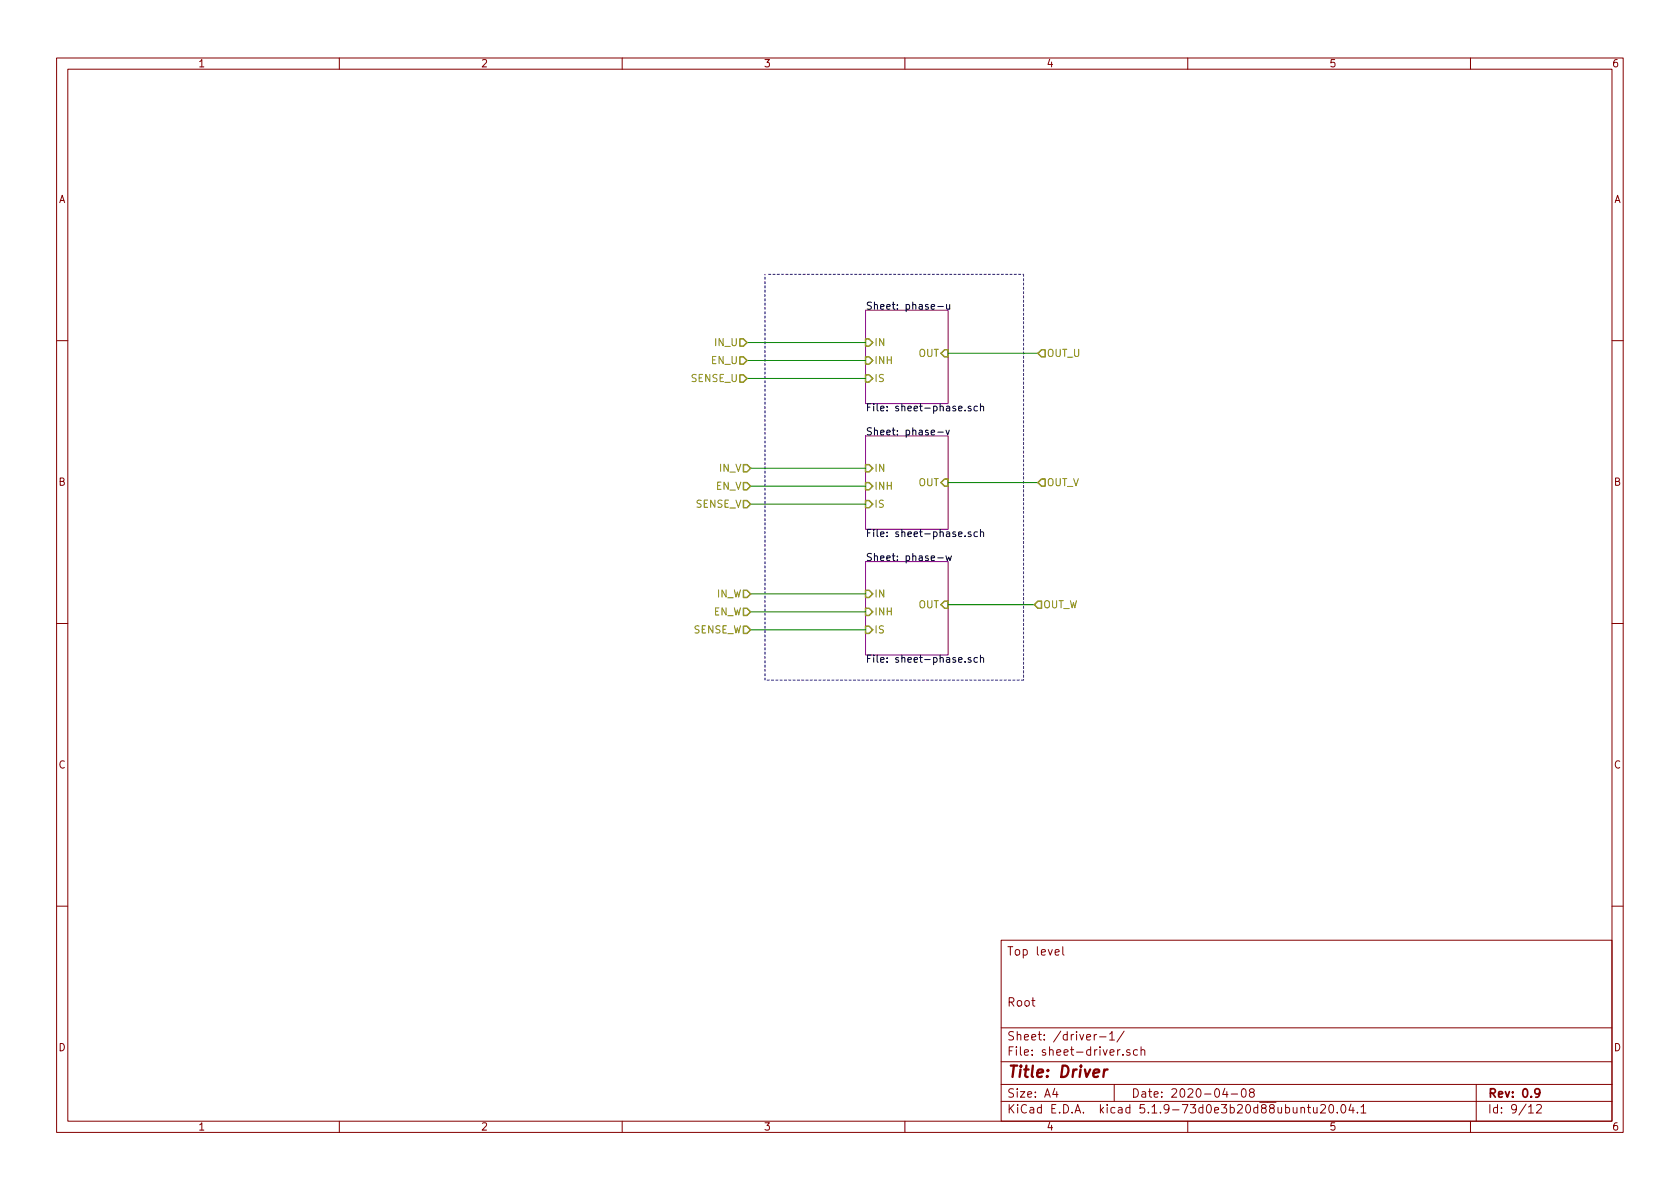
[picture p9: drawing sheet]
<svg xmlns="http://www.w3.org/2000/svg" width="297mm" height="210mm" viewBox="0 0 297 210" stroke-linecap="round" stroke-linejoin="round" font-family="sans-serif">
<g fill="none" stroke="#840000" stroke-width=".18">
<path d="M10 10.3h277v189.9h-277zM12 12.2h273v186.1h-273zM60 10.3v1.9M110 10.3v1.9M160 10.3v1.9M210 10.3v1.9M260 10.3v1.9M10 60.2h2M285 60.2h2M10 110.3h2M285 110.3h2M10 160.2h2"/>
<path d="M177 166.3h108v32h-108zM186.6 168.4l.7-.1-.1-.3-.4-.1-.2 .2v.7h.6M187.9 167.4v1.3l.2 .2M285 160.2h2M60 198.3v1.9M110 198.3v1.9M160 198.3v1.9M177 194.8h108M177 191.8h108M177 187.8h108M177 181.8h108M186.5 192.5l-.4 1h1"/>
<path d="M186.8 193v1M193.9 182.9l-.4 .3M194.4 183.4h1.2M196.2 182.8l.4-.4v1.5M196.2 183.9h.9M197 191.8v3M198 185.6l-.4 .3M198.6 186.5v.1M198.8 182.3l-1.3 2M199.8 185.7a.37 .37 0 0 0-.6 .1l.1 .2 .5 .2v.1l-.2 .3-.4-.1M201.1 185.7l-.4-.1-.3 .3 .1 .6 .2 .1 .4-.1M201.8 185.7a.37 .37 0 0 1 .6 .1v.8"/>
<path d="M201.8 185.1v1.5M210 198.3v1.9M216.6 192.5l-.4 1h.9M216.9 193v1M217.7 193.5h1.1M219.6 192.7l.4-.2a.94 .94 0 0 1 0 1.5 .82 .82 0 0 1-.4-1.3zM221.2 193.2l-.3-.3 .1-.2 .2-.2 .4 .1 .2 .2-.1 .2-.6 .2a.48 .48 0 0 0-.1 .7l.2 .1 .5-.1a.48 .48 0 0 0-.1-.7h-.1M230 196l.2-.2 .4 .1 .1 .9M230 195.8v1M231.2 195.8h.5M231.4 195.3v1.3l.3 .2M232.2 195.8l.1 .9 .4 .1 .2-.1"/>
<path d="M232.9 195.8v1M233.5 195.5l.2-.2h.4l.3 .5-.9 1h.9M235.2 195.4l.2-.1a.94 .94 0 0 1 0 1.5 .82 .82 0 0 1-.2-1.4zM236.4 196.7v.1M237.3 195.4l.1-.1a.8 .8 0 0 1 .6 .8 .8 .8 0 0 1-.6 .7 1 1 0 0 1-.1-1.4zM238.9 195.2l-.4 1.1h.9M239.2 195.8v1M240 196.7v.1M240.6 195.8l.5-.5v1.5M240.6 196.8h.9M260 198.3v1.9M261 191.8v6.5"/>
<path d="M270.3 195.8l.4-.5v1.5M270.3 196.8h.8M271.7 195.5l.2-.2h.4l.2 .5-.9 1h.9"/>
</g>
<path d="M272.2 193.2l-.2 .3-.5-.1-.1-.2v-.4l.1-.2 .5-.1 .2 .2a1.19 1.19 0 0 1-.2 1.2l-.5 .1" fill="none" stroke="#840000" stroke-width=".3"/>
<path d="M195.2 189.1l-.1 1.3M195.8 189.1a.55 .55 0 0 0-.6 .4" fill="none" stroke="#840000" stroke-width=".41"/>
<path d="M153 54.9h14.6v16.5h-14.6zM153 77.1h14.6v16.5h-14.6zM153 99.3h14.6v16.5h-14.6z" fill="none" stroke="#840084" stroke-width=".18"/>
<g fill="none" stroke="#000" stroke-width=".18">
<path d="M165.8 54.2h1M167.4 53.8v.8l.3 .1 .2-.1M167.9 53.8v.9M165.8 76.4h1M167.3 76.1l.3 .8 .2-.8M170.6 72.5v.2M171.7 71.9l-.3-.1-.2 .2v.2l.5 .1v.3h-.5M172.8 71.9l-.4-.1-.2 .3 .1 .5h.5M173.4 72l.1-.2 .3 .1 .1 .8M173.4 71.4v1.3M165.8 98.6h1M167.3 98.3l.2 .8 .2-.6 .3 .6 .2-.8"/>
<path d="M170.6 94.8v.1M171.7 94.1h-.3l-.2 .1v.2l.5 .1v.3h-.5M172.8 94.1h-.4l-.2 .2 .1 .5h.5M173.4 94.2l.1-.1h.3l.1 .8M173.4 93.6v1.3M170.6 117v.1M171.7 116.3h-.3l-.2 .2v.1l.5 .2v.3h-.5M172.8 116.3h-.4l-.2 .2 .1 .6h.5M173.4 116.4l.1-.1h.3l.1 .8M173.4 115.8v1.3"/>
</g>
<g fill="none" stroke="#848400" stroke-width=".25">
<path d="M130.8 59.9h.6l.7 .7-.7 .6h-.6zM153 59.9h.7l.6 .7-.6 .6h-.7zM130.8 66.3h.6l.7 .6-.7 .7h-.6zM130.8 63.1h.6l.7 .6-.7 .7h-.6zM153 63.1h.7l.6 .6-.6 .7h-.7zM153 66.3h.7l.6 .6-.6 .7h-.7zM166.4 62.5l.6-.7h.6v1.3h-.6zM183.5 62.5l.6-.7h.7v1.3h-.7zM131.4 88.5h.7l.6 .6-.6 .7h-.7zM131.4 85.3h.7l.6 .7-.6 .6h-.7zM131.4 82.2h.7l.6 .6-.6 .6h-.7zM153 82.2h.7l.6 .6-.6 .6h-.7z"/>
<path d="M153 85.3h.7l.6 .7-.6 .6h-.7zM153 88.5h.7l.6 .6-.6 .7h-.7zM166.4 85.3l.6-.6h.6v1.3h-.6zM184.1 84.7h.7v1.3h-.7l-.6-.7zM131.4 110.7h.7l.6 .7-.6 .6h-.7zM131.4 107.6h.7l.6 .6-.6 .6h-.7zM131.4 104.4h.7l.6 .6-.6 .7h-.7zM153 104.4h.7l.6 .6-.6 .7h-.7zM153 107.6h.7l.6 .6-.6 .6h-.7zM153 110.7h.7l.6 .7-.6 .6h-.7zM167 106.3h.6v1.3h-.6l-.6-.7zM183.5 106.3h.6v1.3h-.6l-.6-.7z"/>
</g>
<path d="M135.9 48.5h45.1M181 48.5v71.8M135.3 120.3v-71.8M181 120.3h-45.7" fill="none" stroke="#0000c2" stroke-width=".18" stroke-dasharray=".4 .4"/>
<path d="M132.1 63.7h20.9M132.1 66.9h20.9M132.1 60.6h20.9M167.6 62.5h15.9M132.7 82.8h20.3M132.7 86h20.3M132.7 89.1h20.3M167.6 85.3h15.9M132.7 105h20.3M132.7 108.2h20.3M132.7 111.4h20.3M167.6 106.9h15.3" fill="none" stroke="#008400" stroke-width=".18"/>
<text font-size="2.8" fill="#840000" x="178" y="190.5">Title: Driver</text>
<g font-size="2.1" fill="#840000">
<text x="178" y="169">Top level</text>
<text x="178" y="178">Root</text>
<text x="178" y="184">Sheet: /driver-1/</text>
<text x="178" y="186.7">File: sheet-driver.sch</text>
<text x="178" y="196.9">KiCad E.D.A. kicad 5.1.9-73d0e3b20d88ubuntu20.04.1</text>
<text x="178" y="194.1">Size: A4</text>
<text x="200" y="194.1">Date: 2020-04-08</text>
<text x="263" y="194.1">Rev: 0.9</text>
<text x="263" y="196.9">Id: 9/12</text>
</g>
<g font-size="1.8" fill="#840000">
<text x="35" y="11.9">1</text>
<text x="85" y="11.9">2</text>
<text x="135" y="11.9">3</text>
<text x="185" y="11.9">4</text>
<text x="235" y="11.9">5</text>
<text x="285" y="11.9">6</text>
<text x="10.4" y="35.9">A</text>
<text x="285.4" y="35.9">A</text>
<text x="10.4" y="85.9">B</text>
<text x="285.4" y="85.9">B</text>
<text x="10.4" y="135.9">C</text>
<text x="285.4" y="135.9">C</text>
<text x="10.4" y="185.9">D</text>
<text x="285.4" y="185.9">D</text>
<text x="35" y="199.9">1</text>
<text x="85" y="199.9">2</text>
<text x="135" y="199.9">3</text>
<text x="185" y="199.9">4</text>
<text x="235" y="199.9">5</text>
<text x="285" y="199.9">6</text>
</g>
<g font-size="1.8">
<text x="153" y="54.8">Sheet: phase-u</text>
<text x="153" y="77">Sheet: phase-v</text>
<text x="153" y="72.7">File: sheet-phase.sch</text>
<text x="153" y="95">File: sheet-phase.sch</text>
<text x="153" y="99.2">Sheet: phase-w</text>
<text x="153" y="117.2">File: sheet-phase.sch</text>
</g>
<g font-size="1.8" fill="#848400">
<text x="125.8" y="64.4">EN_U</text>
<text x="126.5" y="61.2">IN_U</text>
<text x="154.6" y="61.2">IN</text>
<text x="154.6" y="64.4">INH</text>
<text x="162.4" y="63.1">OUT</text>
<text x="185" y="63.1">OUT_U</text>
<text x="122.3" y="67.6">SENSE_U</text>
<text x="154.6" y="67.6">IS</text>
<text x="127.3" y="83.4">IN_V</text>
<text x="154.6" y="83.4">IN</text>
<text x="123" y="89.8">SENSE_V</text>
<text x="126.6" y="86.6">EN_V</text>
<text x="154.6" y="86.6">INH</text>
<text x="154.6" y="89.8">IS</text>
<text x="162.4" y="86">OUT</text>
<text x="185" y="86">OUT_V</text>
<text x="126.8" y="105.7">IN_W</text>
<text x="154.6" y="105.7">IN</text>
<text x="162.4" y="107.6">OUT</text>
<text x="184.4" y="107.6">OUT_W</text>
<text x="122.5" y="112">SENSE_W</text>
<text x="126.1" y="108.8">EN_W</text>
<text x="154.6" y="108.8">INH</text>
<text x="154.6" y="112">IS</text>
</g>
</svg>
